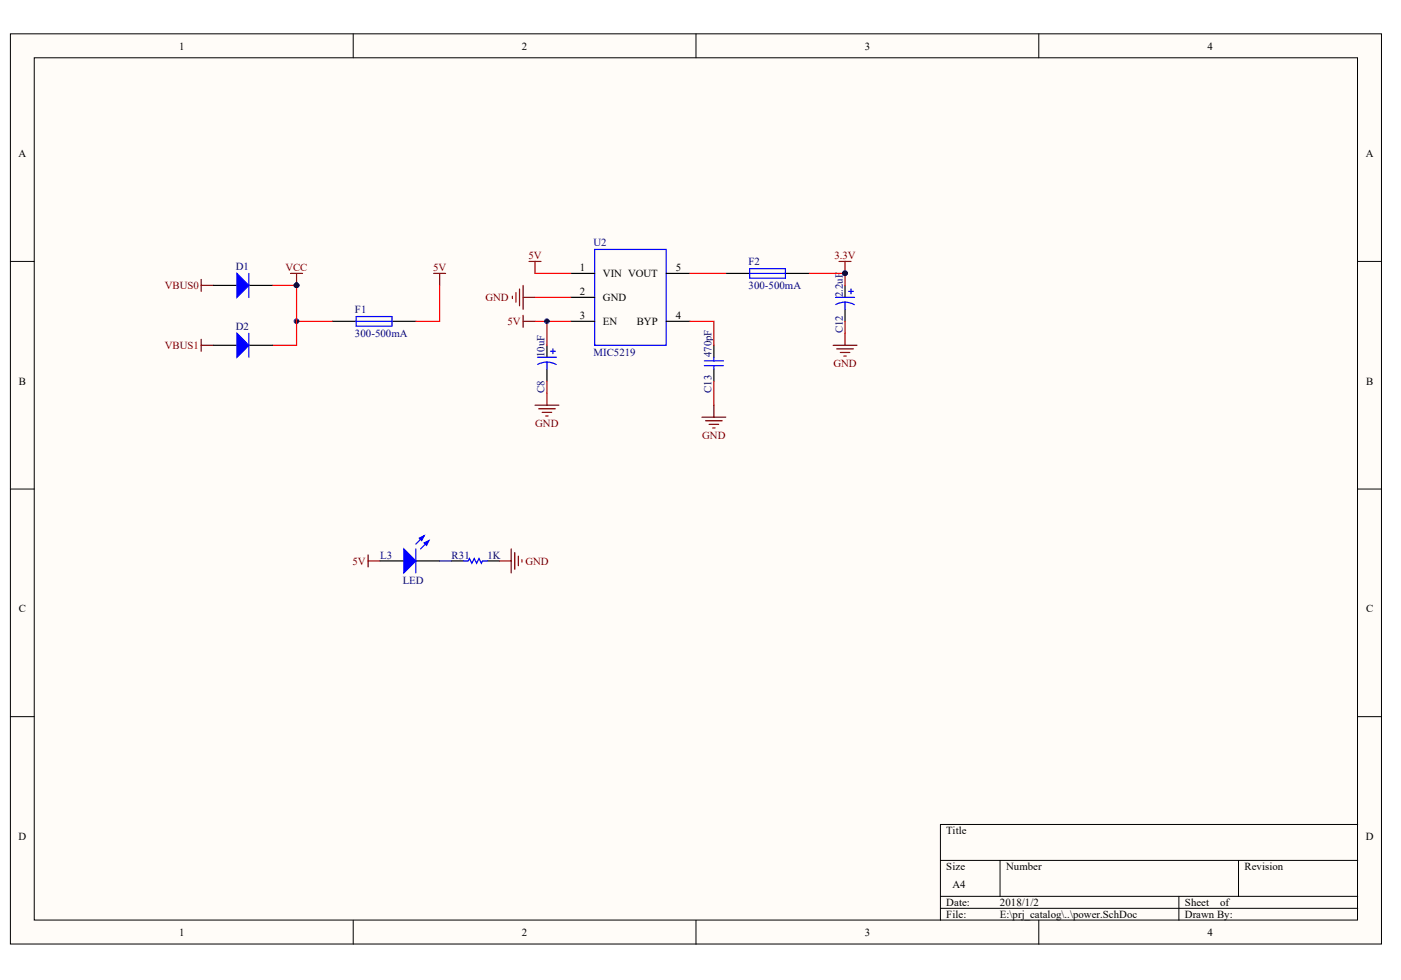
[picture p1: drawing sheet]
# Altium schematic sheet power.SchDoc
size A4

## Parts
C8  value 10uF  [1206(2)]  (hidden comment: Cap Pol1)
C12  value 2.2uF  [1206(2)]  (hidden comment: Cap Pol1)
C13  value 470pF  [1608[0603]]  (hidden comment: Cap)
D1  sk4  [1206(2)]  (value not drawn)
D2  sk4  [1206(2)]  (value not drawn)
F1  300-500mA  [1206(2)]
F2  300-500mA  [1206(2)]
L3  LED  [1608[0603]]
R31  value 1K  [1608[0603]]  (hidden comment: Res)
U2  MIC5219  [SOT-23-5]

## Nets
3.3V: C12.1 F2.2
5V: C8.1 F1.2 L3.1(A) U2.1(VIN) U2.3(EN)
GND: C8.2 C12.2 C13.1 R31.1 U2.2(GND)
VBUS0: D1.1(A)
VBUS1: D2.1(A)
VCC: D1.2(K) D2.2(K) F1.1
NetC13_2: C13.2 U2.4(BYP)
NetF2_1: F2.1 U2.5(VOUT)
NetL3_2: L3.2(K) R31.2
